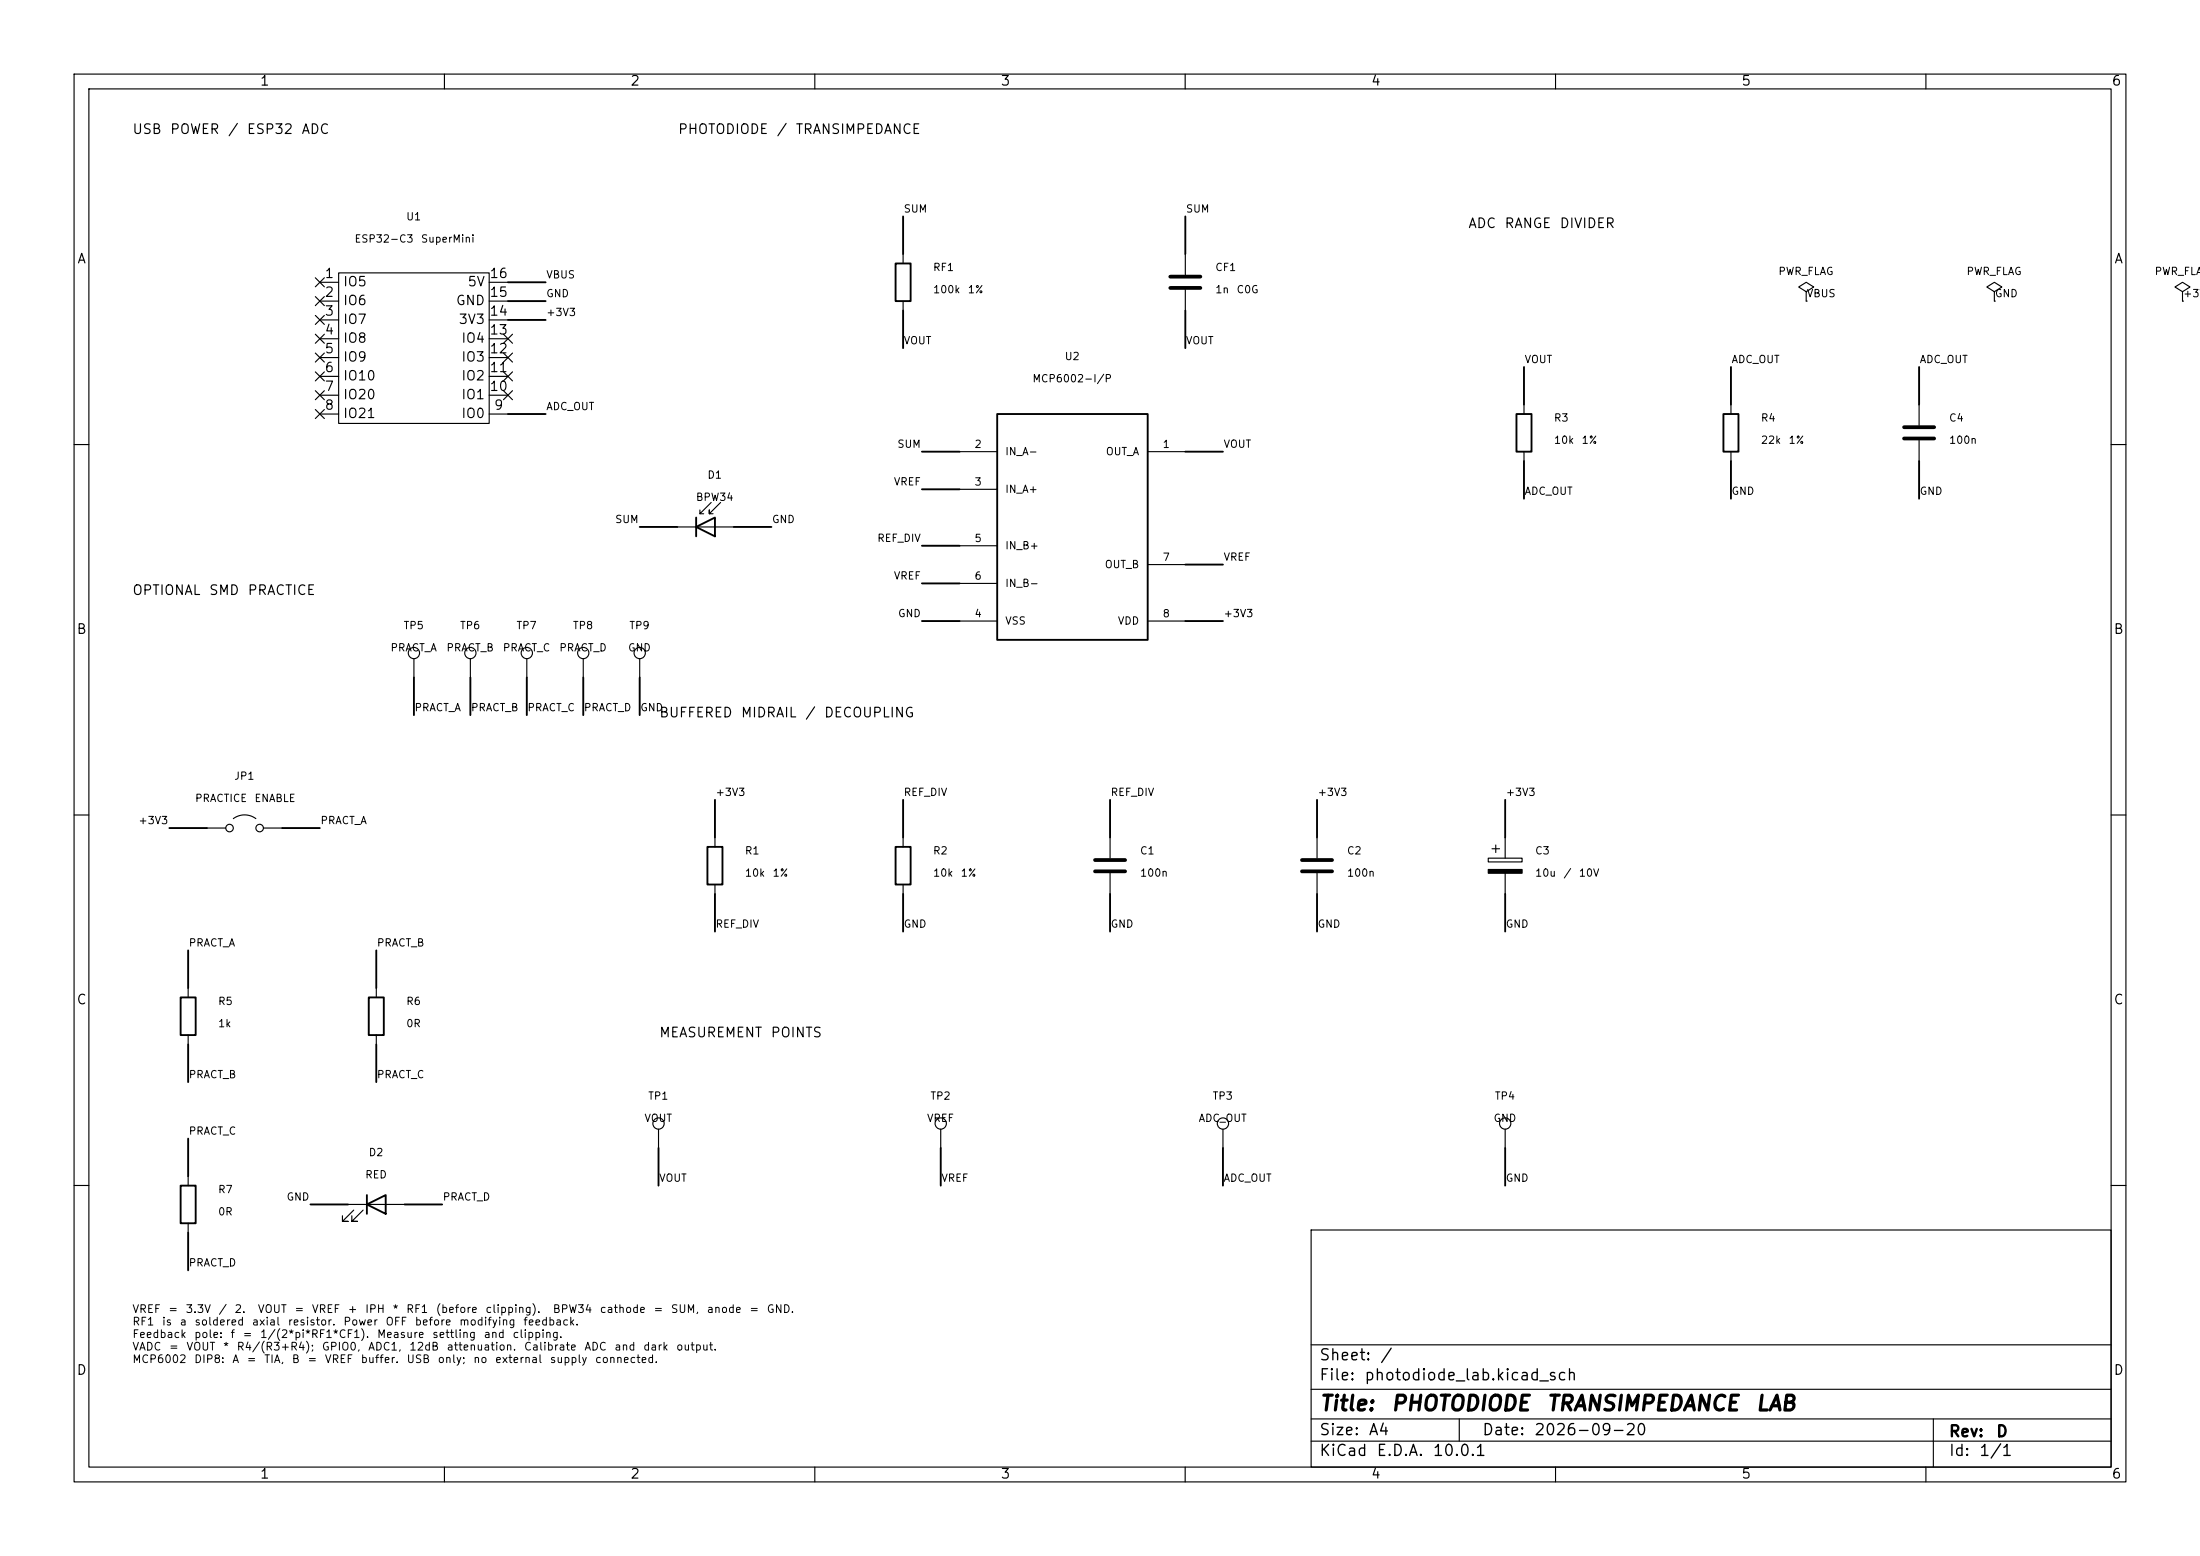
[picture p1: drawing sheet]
(kicad_sch (version 20250114) (generator "eeschema") (paper "A4")
(title_block (title "PHOTODIODE TRANSIMPEDANCE LAB") (rev "D") (date "2026-09-20"))
(lib_symbols (symbol "ESP32C3_SuperMini:ESP32-C3-SuperMini" (exclude_from_sim no) (in_bom yes) (on_board yes) (property "Reference" "U" (at -9.652 12.446 0) (effects (font (size 1.27 1.27)))) (property "Value" "" (at -10.16 10.16 0) (effects (font (size 1.27 1.27)))) (property "Footprint" "Shared:ESP32-C3-SuperMini" (at 0 -13.716 0) (effects (font (size 1.27 1.27)) (hide yes))) (property "Datasheet" "https://dl.artronshop.co.th/ESP32-C3%20SuperMini%20datasheet.pdf" (at -0.254 -16.256 0) (effects (font (size 1.27 1.27)) (hide yes))) (property "Description" "" (at -10.16 10.16 0) (effects (font (size 1.27 1.27)) (hide yes))) (symbol "ESP32-C3-SuperMini_1_1" (rectangle (start -10.16 11.43) (end 10.16 -8.89) (stroke (width 0) (type default)) (fill (type background))) (pin bidirectional line (at -12.7 10.16 0) (length 2.54) (name "IO5" (effects (font (size 1.27 1.27)))) (number "1" (effects (font (size 1.27 1.27))))) (pin bidirectional line (at -12.7 7.62 0) (length 2.54) (name "IO6" (effects (font (size 1.27 1.27)))) (number "2" (effects (font (size 1.27 1.27)))) (alternate "SDA" bidirectional line)) (pin bidirectional line (at -12.7 5.08 0) (length 2.54) (name "IO7" (effects (font (size 1.27 1.27)))) (number "3" (effects (font (size 1.27 1.27)))) (alternate "SCL" bidirectional line)) (pin bidirectional line (at -12.7 2.54 0) (length 2.54) (name "IO8" (effects (font (size 1.27 1.27)))) (number "4" (effects (font (size 1.27 1.27))))) (pin bidirectional line (at -12.7 0 0) (length 2.54) (name "IO9" (effects (font (size 1.27 1.27)))) (number "5" (effects (font (size 1.27 1.27))))) (pin bidirectional line (at -12.7 -2.54 0) (length 2.54) (name "IO10" (effects (font (size 1.27 1.27)))) (number "6" (effects (font (size 1.27 1.27))))) (pin bidirectional line (at -12.7 -5.08 0) (length 2.54) (name "IO20" (effects (font (size 1.27 1.27)))) (number "7" (effects (font (size 1.27 1.27)))) (alternate "RX" bidirectional line)) (pin bidirectional line (at -12.7 -7.62 0) (length 2.54) (name "IO21" (effects (font (size 1.27 1.27)))) (number "8" (effects (font (size 1.27 1.27)))) (alternate "TX" bidirectional line)) (pin power_in line (at 12.7 10.16 180) (length 2.54) (name "5V" (effects (font (size 1.27 1.27)))) (number "16" (effects (font (size 1.27 1.27))))) (pin power_in line (at 12.7 7.62 180) (length 2.54) (name "GND" (effects (font (size 1.27 1.27)))) (number "15" (effects (font (size 1.27 1.27))))) (pin passive line (at 12.7 5.08 180) (length 2.54) (name "3V3" (effects (font (size 1.27 1.27)))) (number "14" (effects (font (size 1.27 1.27))))) (pin bidirectional line (at 12.7 2.54 180) (length 2.54) (name "IO4" (effects (font (size 1.27 1.27)))) (number "13" (effects (font (size 1.27 1.27))))) (pin bidirectional line (at 12.7 0 180) (length 2.54) (name "IO3" (effects (font (size 1.27 1.27)))) (number "12" (effects (font (size 1.27 1.27))))) (pin bidirectional line (at 12.7 -2.54 180) (length 2.54) (name "IO2" (effects (font (size 1.27 1.27)))) (number "11" (effects (font (size 1.27 1.27))))) (pin bidirectional line (at 12.7 -5.08 180) (length 2.54) (name "IO1" (effects (font (size 1.27 1.27)))) (number "10" (effects (font (size 1.27 1.27))))) (pin bidirectional line (at 12.7 -7.62 180) (length 2.54) (name "IO0" (effects (font (size 1.27 1.27)))) (number "9" (effects (font (size 1.27 1.27)))))) (embedded_fonts no)) (symbol "Lab:MCP6002" (pin_names (offset 1)) (in_bom yes) (on_board yes) (property "Reference" "U" (at 0 0 0) (effects (font (size 1 1)))) (property "Value" "MCP6002" (at 0 0 0) (effects (font (size 1 1)))) (symbol "MCP6002_0_1" (rectangle (start -10.16 15.24) (end 10.16 -15.24) (stroke (width .254) (type default)) (fill (type background)))) (symbol "MCP6002_1_1" (pin output line (at 15.24 10.16 180) (length 5.08) (name "OUT A" (effects (font (size 1 1)))) (number "1" (effects (font (size 1 1))))) (pin input line (at -15.24 10.16 0) (length 5.08) (name "IN A-" (effects (font (size 1 1)))) (number "2" (effects (font (size 1 1))))) (pin input line (at -15.24 5.08 0) (length 5.08) (name "IN A+" (effects (font (size 1 1)))) (number "3" (effects (font (size 1 1))))) (pin power_in line (at -15.24 -12.7 0) (length 5.08) (name "VSS" (effects (font (size 1 1)))) (number "4" (effects (font (size 1 1))))) (pin input line (at -15.24 -2.54 0) (length 5.08) (name "IN B+" (effects (font (size 1 1)))) (number "5" (effects (font (size 1 1))))) (pin input line (at -15.24 -7.62 0) (length 5.08) (name "IN B-" (effects (font (size 1 1)))) (number "6" (effects (font (size 1 1))))) (pin output line (at 15.24 -5.08 180) (length 5.08) (name "OUT B" (effects (font (size 1 1)))) (number "7" (effects (font (size 1 1))))) (pin power_in line (at 15.24 -12.7 180) (length 5.08) (name "VDD" (effects (font (size 1 1)))) (number "8" (effects (font (size 1 1))))))) (symbol "Device:D_Photo" (pin_numbers (hide yes)) (pin_names (hide yes)) (exclude_from_sim no) (in_bom yes) (on_board yes) (in_pos_files yes) (duplicate_pin_numbers_are_jumpers no) (property "Reference" "D" (at 0.508 1.778 0) (show_name no) (do_not_autoplace no) (effects (font (size 1.27 1.27)) (justify left))) (property "Value" "D_Photo" (at -1.016 -2.794 0) (show_name no) (do_not_autoplace no) (effects (font (size 1.27 1.27)))) (property "Footprint" "" (at -1.27 0 0) (show_name no) (do_not_autoplace no) (hide yes) (effects (font (size 1.27 1.27)))) (property "Datasheet" "" (at -1.27 0 0) (show_name no) (do_not_autoplace no) (hide yes) (effects (font (size 1.27 1.27)))) (property "Description" "Photodiode" (at 0 0 0) (show_name no) (do_not_autoplace no) (hide yes) (effects (font (size 1.27 1.27)))) (property "ki_keywords" "photodiode diode opto" (at 0 0 0) (show_name no) (do_not_autoplace no) (hide yes) (effects (font (size 1.27 1.27)))) (symbol "D_Photo_0_1" (polyline (pts (xy -2.54 1.27) (xy -2.54 -1.27)) (stroke (width 0.254) (type default)) (fill (type none))) (polyline (pts (xy -2.032 1.778) (xy -1.524 1.778)) (stroke (width 0) (type default)) (fill (type none))) (polyline (pts (xy -0.508 3.302) (xy -2.032 1.778) (xy -2.032 2.286)) (stroke (width 0) (type default)) (fill (type none))) (polyline (pts (xy 0 0) (xy -2.54 0)) (stroke (width 0) (type default)) (fill (type none))) (polyline (pts (xy 0 -1.27) (xy 0 1.27) (xy -2.54 0) (xy 0 -1.27)) (stroke (width 0.254) (type default)) (fill (type none))) (polyline (pts (xy 0.762 3.302) (xy -0.762 1.778) (xy -0.762 2.286) (xy -0.762 1.778) (xy -0.254 1.778)) (stroke (width 0) (type default)) (fill (type none)))) (symbol "D_Photo_1_1" (pin passive line (at -5.08 0 0) (length 2.54) (name "K" (effects (font (size 1.27 1.27)))) (number "1" (effects (font (size 1.27 1.27))))) (pin passive line (at 2.54 0 180) (length 2.54) (name "A" (effects (font (size 1.27 1.27)))) (number "2" (effects (font (size 1.27 1.27)))))) (embedded_fonts no)) (symbol "Device:R" (pin_numbers (hide yes)) (pin_names (offset 0)) (exclude_from_sim no) (in_bom yes) (on_board yes) (in_pos_files yes) (duplicate_pin_numbers_are_jumpers no) (property "Reference" "R" (at 2.032 0 90) (show_name no) (do_not_autoplace no) (effects (font (size 1.27 1.27)))) (property "Value" "R" (at 0 0 90) (show_name no) (do_not_autoplace no) (effects (font (size 1.27 1.27)))) (property "Footprint" "" (at -1.778 0 90) (show_name no) (do_not_autoplace no) (hide yes) (effects (font (size 1.27 1.27)))) (property "Datasheet" "" (at 0 0 0) (show_name no) (do_not_autoplace no) (hide yes) (effects (font (size 1.27 1.27)))) (property "Description" "Resistor" (at 0 0 0) (show_name no) (do_not_autoplace no) (hide yes) (effects (font (size 1.27 1.27)))) (property "ki_keywords" "R res resistor" (at 0 0 0) (show_name no) (do_not_autoplace no) (hide yes) (effects (font (size 1.27 1.27)))) (property "ki_fp_filters" "R_*" (at 0 0 0) (show_name no) (do_not_autoplace no) (hide yes) (effects (font (size 1.27 1.27)))) (symbol "R_0_1" (rectangle (start -1.016 -2.54) (end 1.016 2.54) (stroke (width 0.254) (type default)) (fill (type none)))) (symbol "R_1_1" (pin passive line (at 0 3.81 270) (length 1.27) (name "" (effects (font (size 1.27 1.27)))) (number "1" (effects (font (size 1.27 1.27))))) (pin passive line (at 0 -3.81 90) (length 1.27) (name "" (effects (font (size 1.27 1.27)))) (number "2" (effects (font (size 1.27 1.27)))))) (embedded_fonts no)) (symbol "Device:C" (pin_numbers (hide yes)) (pin_names (offset 0.254)) (exclude_from_sim no) (in_bom yes) (on_board yes) (in_pos_files yes) (duplicate_pin_numbers_are_jumpers no) (property "Reference" "C" (at 0.635 2.54 0) (show_name no) (do_not_autoplace no) (effects (font (size 1.27 1.27)) (justify left))) (property "Value" "C" (at 0.635 -2.54 0) (show_name no) (do_not_autoplace no) (effects (font (size 1.27 1.27)) (justify left))) (property "Footprint" "" (at 0.9652 -3.81 0) (show_name no) (do_not_autoplace no) (hide yes) (effects (font (size 1.27 1.27)))) (property "Datasheet" "" (at 0 0 0) (show_name no) (do_not_autoplace no) (hide yes) (effects (font (size 1.27 1.27)))) (property "Description" "Unpolarized capacitor" (at 0 0 0) (show_name no) (do_not_autoplace no) (hide yes) (effects (font (size 1.27 1.27)))) (property "ki_keywords" "cap capacitor" (at 0 0 0) (show_name no) (do_not_autoplace no) (hide yes) (effects (font (size 1.27 1.27)))) (property "ki_fp_filters" "C_*" (at 0 0 0) (show_name no) (do_not_autoplace no) (hide yes) (effects (font (size 1.27 1.27)))) (symbol "C_0_1" (polyline (pts (xy -2.032 0.762) (xy 2.032 0.762)) (stroke (width 0.508) (type default)) (fill (type none))) (polyline (pts (xy -2.032 -0.762) (xy 2.032 -0.762)) (stroke (width 0.508) (type default)) (fill (type none)))) (symbol "C_1_1" (pin passive line (at 0 3.81 270) (length 2.794) (name "" (effects (font (size 1.27 1.27)))) (number "1" (effects (font (size 1.27 1.27))))) (pin passive line (at 0 -3.81 90) (length 2.794) (name "" (effects (font (size 1.27 1.27)))) (number "2" (effects (font (size 1.27 1.27)))))) (embedded_fonts no)) (symbol "Device:C_Polarized" (pin_numbers (hide yes)) (pin_names (offset 0.254)) (exclude_from_sim no) (in_bom yes) (on_board yes) (in_pos_files yes) (duplicate_pin_numbers_are_jumpers no) (property "Reference" "C" (at 0.635 2.54 0) (show_name no) (do_not_autoplace no) (effects (font (size 1.27 1.27)) (justify left))) (property "Value" "C_Polarized" (at 0.635 -2.54 0) (show_name no) (do_not_autoplace no) (effects (font (size 1.27 1.27)) (justify left))) (property "Footprint" "" (at 0.9652 -3.81 0) (show_name no) (do_not_autoplace no) (hide yes) (effects (font (size 1.27 1.27)))) (property "Datasheet" "" (at 0 0 0) (show_name no) (do_not_autoplace no) (hide yes) (effects (font (size 1.27 1.27)))) (property "Description" "Polarized capacitor" (at 0 0 0) (show_name no) (do_not_autoplace no) (hide yes) (effects (font (size 1.27 1.27)))) (property "ki_keywords" "cap capacitor" (at 0 0 0) (show_name no) (do_not_autoplace no) (hide yes) (effects (font (size 1.27 1.27)))) (property "ki_fp_filters" "CP_*" (at 0 0 0) (show_name no) (do_not_autoplace no) (hide yes) (effects (font (size 1.27 1.27)))) (symbol "C_Polarized_0_1" (rectangle (start -2.286 0.508) (end 2.286 1.016) (stroke (width 0) (type default)) (fill (type none))) (polyline (pts (xy -1.778 2.286) (xy -0.762 2.286)) (stroke (width 0) (type default)) (fill (type none))) (polyline (pts (xy -1.27 2.794) (xy -1.27 1.778)) (stroke (width 0) (type default)) (fill (type none))) (rectangle (start 2.286 -0.508) (end -2.286 -1.016) (stroke (width 0) (type default)) (fill (type outline)))) (symbol "C_Polarized_1_1" (pin passive line (at 0 3.81 270) (length 2.794) (name "" (effects (font (size 1.27 1.27)))) (number "1" (effects (font (size 1.27 1.27))))) (pin passive line (at 0 -3.81 90) (length 2.794) (name "" (effects (font (size 1.27 1.27)))) (number "2" (effects (font (size 1.27 1.27)))))) (embedded_fonts no)) (symbol "Connector:TestPoint" (pin_numbers (hide yes)) (pin_names (offset 0.762) (hide yes)) (exclude_from_sim no) (in_bom yes) (on_board yes) (in_pos_files yes) (duplicate_pin_numbers_are_jumpers no) (property "Reference" "TP" (at 0 6.858 0) (show_name no) (do_not_autoplace no) (effects (font (size 1.27 1.27)))) (property "Value" "TestPoint" (at 0 5.08 0) (show_name no) (do_not_autoplace no) (effects (font (size 1.27 1.27)))) (property "Footprint" "" (at 5.08 0 0) (show_name no) (do_not_autoplace no) (hide yes) (effects (font (size 1.27 1.27)))) (property "Datasheet" "" (at 5.08 0 0) (show_name no) (do_not_autoplace no) (hide yes) (effects (font (size 1.27 1.27)))) (property "Description" "test point" (at 0 0 0) (show_name no) (do_not_autoplace no) (hide yes) (effects (font (size 1.27 1.27)))) (property "ki_keywords" "test point tp" (at 0 0 0) (show_name no) (do_not_autoplace no) (hide yes) (effects (font (size 1.27 1.27)))) (property "ki_fp_filters" "Pin* Test*" (at 0 0 0) (show_name no) (do_not_autoplace no) (hide yes) (effects (font (size 1.27 1.27)))) (symbol "TestPoint_0_1" (circle (center 0 3.302) (radius 0.762) (stroke (width 0) (type default)) (fill (type none)))) (symbol "TestPoint_1_1" (pin passive line (at 0 0 90) (length 2.54) (name "1" (effects (font (size 1.27 1.27)))) (number "1" (effects (font (size 1.27 1.27)))))) (embedded_fonts no)) (symbol "Jumper:Jumper_2_Open" (pin_numbers (hide yes)) (pin_names (offset 0) (hide yes)) (exclude_from_sim no) (in_bom yes) (on_board yes) (in_pos_files yes) (duplicate_pin_numbers_are_jumpers no) (property "Reference" "JP" (at 0 2.794 0) (show_name no) (do_not_autoplace no) (effects (font (size 1.27 1.27)))) (property "Value" "Jumper_2_Open" (at 0 -2.286 0) (show_name no) (do_not_autoplace no) (effects (font (size 1.27 1.27)))) (property "Footprint" "" (at 0 0 0) (show_name no) (do_not_autoplace no) (hide yes) (effects (font (size 1.27 1.27)))) (property "Datasheet" "" (at 0 0 0) (show_name no) (do_not_autoplace no) (hide yes) (effects (font (size 1.27 1.27)))) (property "Description" "Jumper, 2-pole, open" (at 0 0 0) (show_name no) (do_not_autoplace no) (hide yes) (effects (font (size 1.27 1.27)))) (property "ki_keywords" "Jumper SPST" (at 0 0 0) (show_name no) (do_not_autoplace no) (hide yes) (effects (font (size 1.27 1.27)))) (property "ki_fp_filters" "Jumper* TestPoint*2Pads* TestPoint*Bridge*" (at 0 0 0) (show_name no) (do_not_autoplace no) (hide yes) (effects (font (size 1.27 1.27)))) (symbol "Jumper_2_Open_0_0" (circle (center -2.032 0) (radius 0.508) (stroke (width 0) (type default)) (fill (type none))) (circle (center 2.032 0) (radius 0.508) (stroke (width 0) (type default)) (fill (type none)))) (symbol "Jumper_2_Open_0_1" (arc (start -1.524 1.27) (mid 0 1.778) (end 1.524 1.27) (stroke (width 0) (type default)) (fill (type none)))) (symbol "Jumper_2_Open_1_1" (pin passive line (at -5.08 0 0) (length 2.54) (name "A" (effects (font (size 1.27 1.27)))) (number "1" (effects (font (size 1.27 1.27))))) (pin passive line (at 5.08 0 180) (length 2.54) (name "B" (effects (font (size 1.27 1.27)))) (number "2" (effects (font (size 1.27 1.27)))))) (embedded_fonts no)) (symbol "Device:LED" (pin_numbers (hide yes)) (pin_names (offset 1.016) (hide yes)) (exclude_from_sim no) (in_bom yes) (on_board yes) (in_pos_files yes) (duplicate_pin_numbers_are_jumpers no) (property "Reference" "D" (at 0 2.54 0) (show_name no) (do_not_autoplace no) (effects (font (size 1.27 1.27)))) (property "Value" "LED" (at 0 -2.54 0) (show_name no) (do_not_autoplace no) (effects (font (size 1.27 1.27)))) (property "Footprint" "" (at 0 0 0) (show_name no) (do_not_autoplace no) (hide yes) (effects (font (size 1.27 1.27)))) (property "Datasheet" "" (at 0 0 0) (show_name no) (do_not_autoplace no) (hide yes) (effects (font (size 1.27 1.27)))) (property "Description" "Light emitting diode" (at 0 0 0) (show_name no) (do_not_autoplace no) (hide yes) (effects (font (size 1.27 1.27)))) (property "Sim.Pins" "1=K 2=A" (at 0 0 0) (show_name no) (do_not_autoplace no) (hide yes) (effects (font (size 1.27 1.27)))) (property "ki_keywords" "LED diode" (at 0 0 0) (show_name no) (do_not_autoplace no) (hide yes) (effects (font (size 1.27 1.27)))) (property "ki_fp_filters" "LED* LED_SMD:* LED_THT:*" (at 0 0 0) (show_name no) (do_not_autoplace no) (hide yes) (effects (font (size 1.27 1.27)))) (symbol "LED_0_1" (polyline (pts (xy -3.048 -0.762) (xy -4.572 -2.286) (xy -3.81 -2.286) (xy -4.572 -2.286) (xy -4.572 -1.524)) (stroke (width 0) (type default)) (fill (type none))) (polyline (pts (xy -1.778 -0.762) (xy -3.302 -2.286) (xy -2.54 -2.286) (xy -3.302 -2.286) (xy -3.302 -1.524)) (stroke (width 0) (type default)) (fill (type none))) (polyline (pts (xy -1.27 0) (xy 1.27 0)) (stroke (width 0) (type default)) (fill (type none))) (polyline (pts (xy -1.27 -1.27) (xy -1.27 1.27)) (stroke (width 0.254) (type default)) (fill (type none))) (polyline (pts (xy 1.27 -1.27) (xy 1.27 1.27) (xy -1.27 0) (xy 1.27 -1.27)) (stroke (width 0.254) (type default)) (fill (type none)))) (symbol "LED_1_1" (pin passive line (at -3.81 0 0) (length 2.54) (name "K" (effects (font (size 1.27 1.27)))) (number "1" (effects (font (size 1.27 1.27))))) (pin passive line (at 3.81 0 180) (length 2.54) (name "A" (effects (font (size 1.27 1.27)))) (number "2" (effects (font (size 1.27 1.27)))))) (embedded_fonts no)) (symbol "power:PWR_FLAG" (power global) (pin_numbers (hide yes)) (pin_names (offset 0) (hide yes)) (exclude_from_sim no) (in_bom yes) (on_board yes) (in_pos_files yes) (duplicate_pin_numbers_are_jumpers no) (property "Reference" "#FLG" (at 0 1.905 0) (show_name no) (do_not_autoplace no) (hide yes) (effects (font (size 1.27 1.27)))) (property "Value" "PWR_FLAG" (at 0 3.81 0) (show_name no) (do_not_autoplace no) (effects (font (size 1.27 1.27)))) (property "Footprint" "" (at 0 0 0) (show_name no) (do_not_autoplace no) (hide yes) (effects (font (size 1.27 1.27)))) (property "Datasheet" "" (at 0 0 0) (show_name no) (do_not_autoplace no) (hide yes) (effects (font (size 1.27 1.27)))) (property "Description" "Special symbol for telling ERC where power comes from" (at 0 0 0) (show_name no) (do_not_autoplace no) (hide yes) (effects (font (size 1.27 1.27)))) (property "ki_keywords" "flag power" (at 0 0 0) (show_name no) (do_not_autoplace no) (hide yes) (effects (font (size 1.27 1.27)))) (symbol "PWR_FLAG_0_0" (pin power_out line (at 0 0 90) (length 0) (name "" (effects (font (size 1.27 1.27)))) (number "1" (effects (font (size 1.27 1.27)))))) (symbol "PWR_FLAG_0_1" (polyline (pts (xy 0 0) (xy 0 1.27) (xy -1.016 1.905) (xy 0 2.54) (xy 1.016 1.905) (xy 0 1.27)) (stroke (width 0) (type default)) (fill (type none)))) (embedded_fonts no)))
(symbol (lib_id "ESP32C3_SuperMini:ESP32-C3-SuperMini") (at 55.88 48.26 0) (unit 1) (in_bom yes) (on_board yes) (dnp no)
(property "Reference" "U1" (at 55.88 29.259999999999998 0) (effects (font (size 1 1))  ))
(property "Value" "ESP32-C3 SuperMini" (at 55.88 32.26 0) (effects (font (size 1 1))  ))
(property "Footprint" "Shared:ESP32-C3-SuperMini" (at 55.88 48.26 0) (effects (font (size 1 1))  (hide yes)))
(pin "1")
(pin "2")
(pin "3")
(pin "4")
(pin "5")
(pin "6")
(pin "7")
(pin "8")
(pin "16")
(pin "15")
(pin "14")
(pin "13")
(pin "12")
(pin "11")
(pin "10")
(pin "9"))
(no_connect (at 43.18 38.1))
(no_connect (at 43.18 40.64))
(no_connect (at 43.18 43.18))
(no_connect (at 43.18 45.72))
(no_connect (at 43.18 48.26))
(no_connect (at 43.18 50.8))
(no_connect (at 43.18 53.34))
(no_connect (at 43.18 55.88))
(wire (pts (xy 68.58 38.1) (xy 73.66 38.1)) (stroke (width .254) (type default)))
(label "VBUS" (at 73.66 38.1 0) (effects (font (size 1 1)) (justify left bottom)))
(wire (pts (xy 68.58 40.64) (xy 73.66 40.64)) (stroke (width .254) (type default)))
(label "GND" (at 73.66 40.64 0) (effects (font (size 1 1)) (justify left bottom)))
(wire (pts (xy 68.58 43.18) (xy 73.66 43.18)) (stroke (width .254) (type default)))
(label "+3V3" (at 73.66 43.18 0) (effects (font (size 1 1)) (justify left bottom)))
(no_connect (at 68.58 45.72))
(no_connect (at 68.58 48.26))
(no_connect (at 68.58 50.8))
(no_connect (at 68.58 53.34))
(wire (pts (xy 68.58 55.88) (xy 73.66 55.88)) (stroke (width .254) (type default)))
(label "ADC_OUT" (at 73.66 55.88 0) (effects (font (size 1 1)) (justify left bottom)))
(symbol (lib_id "Lab:MCP6002") (at 144.78 71.12 0) (unit 1) (in_bom yes) (on_board yes) (dnp no)
(property "Reference" "U2" (at 144.78 48.120000000000005 0) (effects (font (size 1 1))  ))
(property "Value" "MCP6002-I/P" (at 144.78 51.120000000000005 0) (effects (font (size 1 1))  ))
(property "Footprint" "Lab:U2" (at 144.78 71.12 0) (effects (font (size 1 1))  (hide yes)))
(pin "1")
(pin "2")
(pin "3")
(pin "4")
(pin "5")
(pin "6")
(pin "7")
(pin "8"))
(wire (pts (xy 160.02 60.96) (xy 165.1 60.96)) (stroke (width .254) (type default)))
(label "VOUT" (at 165.1 60.96 0) (effects (font (size 1 1)) (justify left bottom)))
(wire (pts (xy 129.54 60.96) (xy 124.46 60.96)) (stroke (width .254) (type default)))
(label "SUM" (at 124.46 60.96 0) (effects (font (size 1 1)) (justify right bottom)))
(wire (pts (xy 129.54 66.04) (xy 124.46 66.04)) (stroke (width .254) (type default)))
(label "VREF" (at 124.46 66.04 0) (effects (font (size 1 1)) (justify right bottom)))
(wire (pts (xy 129.54 83.82) (xy 124.46 83.82)) (stroke (width .254) (type default)))
(label "GND" (at 124.46 83.82 0) (effects (font (size 1 1)) (justify right bottom)))
(wire (pts (xy 129.54 73.66) (xy 124.46 73.66)) (stroke (width .254) (type default)))
(label "REF_DIV" (at 124.46 73.66 0) (effects (font (size 1 1)) (justify right bottom)))
(wire (pts (xy 129.54 78.74) (xy 124.46 78.74)) (stroke (width .254) (type default)))
(label "VREF" (at 124.46 78.74 0) (effects (font (size 1 1)) (justify right bottom)))
(wire (pts (xy 160.02 76.2) (xy 165.1 76.2)) (stroke (width .254) (type default)))
(label "VREF" (at 165.1 76.2 0) (effects (font (size 1 1)) (justify left bottom)))
(wire (pts (xy 160.02 83.82) (xy 165.1 83.82)) (stroke (width .254) (type default)))
(label "+3V3" (at 165.1 83.82 0) (effects (font (size 1 1)) (justify left bottom)))
(symbol (lib_id "Device:D_Photo") (at 96.52 71.12 0) (unit 1) (in_bom yes) (on_board yes) (dnp no)
(property "Reference" "D1" (at 96.52 64.12 0) (effects (font (size 1 1))  ))
(property "Value" "BPW34" (at 96.52 67.12 0) (effects (font (size 1 1))  ))
(property "Footprint" "Lab:D1" (at 96.52 71.12 0) (effects (font (size 1 1))  (hide yes)))
(pin "1")
(pin "2"))
(wire (pts (xy 91.44 71.12) (xy 86.36 71.12)) (stroke (width .254) (type default)))
(label "SUM" (at 86.36 71.12 0) (effects (font (size 1 1)) (justify right bottom)))
(wire (pts (xy 99.06 71.12) (xy 104.14 71.12)) (stroke (width .254) (type default)))
(label "GND" (at 104.14 71.12 0) (effects (font (size 1 1)) (justify left bottom)))
(symbol (lib_id "Device:R") (at 121.92 38.1 0) (unit 1) (in_bom yes) (on_board yes) (dnp no)
(property "Reference" "RF1" (at 125.92 36.1 0) (effects (font (size 1 1)) (justify left) ))
(property "Value" "100k 1%" (at 125.92 39.1 0) (effects (font (size 1 1)) (justify left) ))
(property "Footprint" "Lab:RF1" (at 125.92 39.1 0) (effects (font (size 1 1)) (justify left) (hide yes)))
(pin "1")
(pin "2"))
(wire (pts (xy 121.92 34.29) (xy 121.92 29.21)) (stroke (width .254) (type default)))
(label "SUM" (at 121.92 29.21 0) (effects (font (size 1 1)) (justify left bottom)))
(wire (pts (xy 121.92 41.91) (xy 121.92 46.99)) (stroke (width .254) (type default)))
(label "VOUT" (at 121.92 46.99 0) (effects (font (size 1 1)) (justify left bottom)))
(symbol (lib_id "Device:C") (at 160.02 38.1 0) (unit 1) (in_bom yes) (on_board yes) (dnp no)
(property "Reference" "CF1" (at 164.02 36.1 0) (effects (font (size 1 1)) (justify left) ))
(property "Value" "1n C0G" (at 164.02 39.1 0) (effects (font (size 1 1)) (justify left) ))
(property "Footprint" "Lab:CF1" (at 164.02 39.1 0) (effects (font (size 1 1)) (justify left) (hide yes)))
(pin "1")
(pin "2"))
(wire (pts (xy 160.02 34.29) (xy 160.02 29.21)) (stroke (width .254) (type default)))
(label "SUM" (at 160.02 29.21 0) (effects (font (size 1 1)) (justify left bottom)))
(wire (pts (xy 160.02 41.91) (xy 160.02 46.99)) (stroke (width .254) (type default)))
(label "VOUT" (at 160.02 46.99 0) (effects (font (size 1 1)) (justify left bottom)))
(symbol (lib_id "Device:R") (at 96.52 116.84 0) (unit 1) (in_bom yes) (on_board yes) (dnp no)
(property "Reference" "R1" (at 100.52 114.84 0) (effects (font (size 1 1)) (justify left) ))
(property "Value" "10k 1%" (at 100.52 117.84 0) (effects (font (size 1 1)) (justify left) ))
(property "Footprint" "Lab:R1" (at 100.52 117.84 0) (effects (font (size 1 1)) (justify left) (hide yes)))
(pin "1")
(pin "2"))
(wire (pts (xy 96.52 113.03) (xy 96.52 107.95)) (stroke (width .254) (type default)))
(label "+3V3" (at 96.52 107.95 0) (effects (font (size 1 1)) (justify left bottom)))
(wire (pts (xy 96.52 120.65) (xy 96.52 125.73)) (stroke (width .254) (type default)))
(label "REF_DIV" (at 96.52 125.73 0) (effects (font (size 1 1)) (justify left bottom)))
(symbol (lib_id "Device:R") (at 121.92 116.84 0) (unit 1) (in_bom yes) (on_board yes) (dnp no)
(property "Reference" "R2" (at 125.92 114.84 0) (effects (font (size 1 1)) (justify left) ))
(property "Value" "10k 1%" (at 125.92 117.84 0) (effects (font (size 1 1)) (justify left) ))
(property "Footprint" "Lab:R2" (at 125.92 117.84 0) (effects (font (size 1 1)) (justify left) (hide yes)))
(pin "1")
(pin "2"))
(wire (pts (xy 121.92 113.03) (xy 121.92 107.95)) (stroke (width .254) (type default)))
(label "REF_DIV" (at 121.92 107.95 0) (effects (font (size 1 1)) (justify left bottom)))
(wire (pts (xy 121.92 120.65) (xy 121.92 125.73)) (stroke (width .254) (type default)))
(label "GND" (at 121.92 125.73 0) (effects (font (size 1 1)) (justify left bottom)))
(symbol (lib_id "Device:C") (at 149.86 116.84 0) (unit 1) (in_bom yes) (on_board yes) (dnp no)
(property "Reference" "C1" (at 153.86 114.84 0) (effects (font (size 1 1)) (justify left) ))
(property "Value" "100n" (at 153.86 117.84 0) (effects (font (size 1 1)) (justify left) ))
(property "Footprint" "Lab:C1" (at 153.86 117.84 0) (effects (font (size 1 1)) (justify left) (hide yes)))
(pin "1")
(pin "2"))
(wire (pts (xy 149.86 113.03) (xy 149.86 107.95)) (stroke (width .254) (type default)))
(label "REF_DIV" (at 149.86 107.95 0) (effects (font (size 1 1)) (justify left bottom)))
(wire (pts (xy 149.86 120.65) (xy 149.86 125.73)) (stroke (width .254) (type default)))
(label "GND" (at 149.86 125.73 0) (effects (font (size 1 1)) (justify left bottom)))
(symbol (lib_id "Device:C") (at 177.8 116.84 0) (unit 1) (in_bom yes) (on_board yes) (dnp no)
(property "Reference" "C2" (at 181.8 114.84 0) (effects (font (size 1 1)) (justify left) ))
(property "Value" "100n" (at 181.8 117.84 0) (effects (font (size 1 1)) (justify left) ))
(property "Footprint" "Lab:C2" (at 181.8 117.84 0) (effects (font (size 1 1)) (justify left) (hide yes)))
(pin "1")
(pin "2"))
(wire (pts (xy 177.8 113.03) (xy 177.8 107.95)) (stroke (width .254) (type default)))
(label "+3V3" (at 177.8 107.95 0) (effects (font (size 1 1)) (justify left bottom)))
(wire (pts (xy 177.8 120.65) (xy 177.8 125.73)) (stroke (width .254) (type default)))
(label "GND" (at 177.8 125.73 0) (effects (font (size 1 1)) (justify left bottom)))
(symbol (lib_id "Device:C_Polarized") (at 203.2 116.84 0) (unit 1) (in_bom yes) (on_board yes) (dnp no)
(property "Reference" "C3" (at 207.2 114.84 0) (effects (font (size 1 1)) (justify left) ))
(property "Value" "10u / 10V" (at 207.2 117.84 0) (effects (font (size 1 1)) (justify left) ))
(property "Footprint" "Lab:C3" (at 207.2 117.84 0) (effects (font (size 1 1)) (justify left) (hide yes)))
(pin "1")
(pin "2"))
(wire (pts (xy 203.2 113.03) (xy 203.2 107.95)) (stroke (width .254) (type default)))
(label "+3V3" (at 203.2 107.95 0) (effects (font (size 1 1)) (justify left bottom)))
(wire (pts (xy 203.2 120.65) (xy 203.2 125.73)) (stroke (width .254) (type default)))
(label "GND" (at 203.2 125.73 0) (effects (font (size 1 1)) (justify left bottom)))
(symbol (lib_id "Device:R") (at 205.74 58.42 0) (unit 1) (in_bom yes) (on_board yes) (dnp no)
(property "Reference" "R3" (at 209.74 56.42 0) (effects (font (size 1 1)) (justify left) ))
(property "Value" "10k 1%" (at 209.74 59.42 0) (effects (font (size 1 1)) (justify left) ))
(property "Footprint" "Lab:R3" (at 209.74 59.42 0) (effects (font (size 1 1)) (justify left) (hide yes)))
(pin "1")
(pin "2"))
(wire (pts (xy 205.74 54.61) (xy 205.74 49.53)) (stroke (width .254) (type default)))
(label "VOUT" (at 205.74 49.53 0) (effects (font (size 1 1)) (justify left bottom)))
(wire (pts (xy 205.74 62.23) (xy 205.74 67.31)) (stroke (width .254) (type default)))
(label "ADC_OUT" (at 205.74 67.31 0) (effects (font (size 1 1)) (justify left bottom)))
(symbol (lib_id "Device:R") (at 233.68 58.42 0) (unit 1) (in_bom yes) (on_board yes) (dnp no)
(property "Reference" "R4" (at 237.68 56.42 0) (effects (font (size 1 1)) (justify left) ))
(property "Value" "22k 1%" (at 237.68 59.42 0) (effects (font (size 1 1)) (justify left) ))
(property "Footprint" "Lab:R4" (at 237.68 59.42 0) (effects (font (size 1 1)) (justify left) (hide yes)))
(pin "1")
(pin "2"))
(wire (pts (xy 233.68 54.61) (xy 233.68 49.53)) (stroke (width .254) (type default)))
(label "ADC_OUT" (at 233.68 49.53 0) (effects (font (size 1 1)) (justify left bottom)))
(wire (pts (xy 233.68 62.23) (xy 233.68 67.31)) (stroke (width .254) (type default)))
(label "GND" (at 233.68 67.31 0) (effects (font (size 1 1)) (justify left bottom)))
(symbol (lib_id "Device:C") (at 259.08 58.42 0) (unit 1) (in_bom yes) (on_board yes) (dnp no)
(property "Reference" "C4" (at 263.08 56.42 0) (effects (font (size 1 1)) (justify left) ))
(property "Value" "100n" (at 263.08 59.42 0) (effects (font (size 1 1)) (justify left) ))
(property "Footprint" "Lab:C4" (at 263.08 59.42 0) (effects (font (size 1 1)) (justify left) (hide yes)))
(pin "1")
(pin "2"))
(wire (pts (xy 259.08 54.61) (xy 259.08 49.53)) (stroke (width .254) (type default)))
(label "ADC_OUT" (at 259.08 49.53 0) (effects (font (size 1 1)) (justify left bottom)))
(wire (pts (xy 259.08 62.23) (xy 259.08 67.31)) (stroke (width .254) (type default)))
(label "GND" (at 259.08 67.31 0) (effects (font (size 1 1)) (justify left bottom)))
(symbol (lib_id "Connector:TestPoint") (at 88.9 154.94 0) (unit 1) (in_bom yes) (on_board yes) (dnp no)
(property "Reference" "TP1" (at 88.9 147.94 0) (effects (font (size 1 1))  ))
(property "Value" "VOUT" (at 88.9 150.94 0) (effects (font (size 1 1))  ))
(property "Footprint" "Lab:TP1" (at 88.9 154.94 0) (effects (font (size 1 1))  (hide yes)))
(pin "1"))
(wire (pts (xy 88.9 154.94) (xy 88.9 160.02)) (stroke (width .254) (type default)))
(label "VOUT" (at 88.9 160.02 0) (effects (font (size 1 1)) (justify left bottom)))
(symbol (lib_id "Connector:TestPoint") (at 127.0 154.94 0) (unit 1) (in_bom yes) (on_board yes) (dnp no)
(property "Reference" "TP2" (at 127.0 147.94 0) (effects (font (size 1 1))  ))
(property "Value" "VREF" (at 127.0 150.94 0) (effects (font (size 1 1))  ))
(property "Footprint" "Lab:TP2" (at 127.0 154.94 0) (effects (font (size 1 1))  (hide yes)))
(pin "1"))
(wire (pts (xy 127.0 154.94) (xy 127.0 160.02)) (stroke (width .254) (type default)))
(label "VREF" (at 127.0 160.02 0) (effects (font (size 1 1)) (justify left bottom)))
(symbol (lib_id "Connector:TestPoint") (at 165.10000000000002 154.94 0) (unit 1) (in_bom yes) (on_board yes) (dnp no)
(property "Reference" "TP3" (at 165.10000000000002 147.94 0) (effects (font (size 1 1))  ))
(property "Value" "ADC_OUT" (at 165.10000000000002 150.94 0) (effects (font (size 1 1))  ))
(property "Footprint" "Lab:TP3" (at 165.10000000000002 154.94 0) (effects (font (size 1 1))  (hide yes)))
(pin "1"))
(wire (pts (xy 165.1 154.94) (xy 165.1 160.02)) (stroke (width .254) (type default)))
(label "ADC_OUT" (at 165.1 160.02 0) (effects (font (size 1 1)) (justify left bottom)))
(symbol (lib_id "Connector:TestPoint") (at 203.2 154.94 0) (unit 1) (in_bom yes) (on_board yes) (dnp no)
(property "Reference" "TP4" (at 203.2 147.94 0) (effects (font (size 1 1))  ))
(property "Value" "GND" (at 203.2 150.94 0) (effects (font (size 1 1))  ))
(property "Footprint" "Lab:TP4" (at 203.2 154.94 0) (effects (font (size 1 1))  (hide yes)))
(pin "1"))
(wire (pts (xy 203.2 154.94) (xy 203.2 160.02)) (stroke (width .254) (type default)))
(label "GND" (at 203.2 160.02 0) (effects (font (size 1 1)) (justify left bottom)))
(symbol (lib_id "Jumper:Jumper_2_Open") (at 33.02 111.76 0) (unit 1) (in_bom yes) (on_board yes) (dnp no)
(property "Reference" "JP1" (at 33.02 104.76 0) (effects (font (size 1 1))  ))
(property "Value" "PRACTICE ENABLE" (at 33.02 107.76 0) (effects (font (size 1 1))  ))
(property "Footprint" "Lab:JP1" (at 33.02 111.76 0) (effects (font (size 1 1))  (hide yes)))
(pin "1")
(pin "2"))
(wire (pts (xy 27.94 111.76) (xy 22.86 111.76)) (stroke (width .254) (type default)))
(label "+3V3" (at 22.86 111.76 0) (effects (font (size 1 1)) (justify right bottom)))
(wire (pts (xy 38.1 111.76) (xy 43.18 111.76)) (stroke (width .254) (type default)))
(label "PRACT_A" (at 43.18 111.76 0) (effects (font (size 1 1)) (justify left bottom)))
(symbol (lib_id "Device:R") (at 25.4 137.16 0) (unit 1) (in_bom yes) (on_board yes) (dnp no)
(property "Reference" "R5" (at 29.4 135.16 0) (effects (font (size 1 1)) (justify left) ))
(property "Value" "1k" (at 29.4 138.16 0) (effects (font (size 1 1)) (justify left) ))
(property "Footprint" "Lab:R5" (at 29.4 138.16 0) (effects (font (size 1 1)) (justify left) (hide yes)))
(pin "1")
(pin "2"))
(wire (pts (xy 25.4 133.35) (xy 25.4 128.27)) (stroke (width .254) (type default)))
(label "PRACT_A" (at 25.4 128.27 0) (effects (font (size 1 1)) (justify left bottom)))
(wire (pts (xy 25.4 140.97) (xy 25.4 146.05)) (stroke (width .254) (type default)))
(label "PRACT_B" (at 25.4 146.05 0) (effects (font (size 1 1)) (justify left bottom)))
(symbol (lib_id "Device:R") (at 50.8 137.16 0) (unit 1) (in_bom yes) (on_board yes) (dnp no)
(property "Reference" "R6" (at 54.8 135.16 0) (effects (font (size 1 1)) (justify left) ))
(property "Value" "0R" (at 54.8 138.16 0) (effects (font (size 1 1)) (justify left) ))
(property "Footprint" "Lab:R6" (at 54.8 138.16 0) (effects (font (size 1 1)) (justify left) (hide yes)))
(pin "1")
(pin "2"))
(wire (pts (xy 50.8 133.35) (xy 50.8 128.27)) (stroke (width .254) (type default)))
(label "PRACT_B" (at 50.8 128.27 0) (effects (font (size 1 1)) (justify left bottom)))
(wire (pts (xy 50.8 140.97) (xy 50.8 146.05)) (stroke (width .254) (type default)))
(label "PRACT_C" (at 50.8 146.05 0) (effects (font (size 1 1)) (justify left bottom)))
(symbol (lib_id "Device:R") (at 25.4 162.56 0) (unit 1) (in_bom yes) (on_board yes) (dnp no)
(property "Reference" "R7" (at 29.4 160.56 0) (effects (font (size 1 1)) (justify left) ))
(property "Value" "0R" (at 29.4 163.56 0) (effects (font (size 1 1)) (justify left) ))
(property "Footprint" "Lab:R7" (at 29.4 163.56 0) (effects (font (size 1 1)) (justify left) (hide yes)))
(pin "1")
(pin "2"))
(wire (pts (xy 25.4 158.75) (xy 25.4 153.67)) (stroke (width .254) (type default)))
(label "PRACT_C" (at 25.4 153.67 0) (effects (font (size 1 1)) (justify left bottom)))
(wire (pts (xy 25.4 166.37) (xy 25.4 171.45)) (stroke (width .254) (type default)))
(label "PRACT_D" (at 25.4 171.45 0) (effects (font (size 1 1)) (justify left bottom)))
(symbol (lib_id "Device:LED") (at 50.8 162.56 0) (unit 1) (in_bom yes) (on_board yes) (dnp no)
(property "Reference" "D2" (at 50.8 155.56 0) (effects (font (size 1 1))  ))
(property "Value" "RED" (at 50.8 158.56 0) (effects (font (size 1 1))  ))
(property "Footprint" "Lab:D2" (at 50.8 162.56 0) (effects (font (size 1 1))  (hide yes)))
(pin "1")
(pin "2"))
(wire (pts (xy 46.99 162.56) (xy 41.91 162.56)) (stroke (width .254) (type default)))
(label "GND" (at 41.91 162.56 0) (effects (font (size 1 1)) (justify right bottom)))
(wire (pts (xy 54.61 162.56) (xy 59.69 162.56)) (stroke (width .254) (type default)))
(label "PRACT_D" (at 59.69 162.56 0) (effects (font (size 1 1)) (justify left bottom)))
(symbol (lib_id "Connector:TestPoint") (at 55.88 91.44 0) (unit 1) (in_bom no) (on_board yes) (dnp no)
(property "Reference" "TP5" (at 55.88 84.44 0) (effects (font (size 1 1))  ))
(property "Value" "PRACT_A" (at 55.88 87.44 0) (effects (font (size 1 1))  ))
(property "Footprint" "Lab:TP5" (at 55.88 91.44 0) (effects (font (size 1 1))  (hide yes)))
(pin "1"))
(wire (pts (xy 55.88 91.44) (xy 55.88 96.52)) (stroke (width .254) (type default)))
(label "PRACT_A" (at 55.88 96.52 0) (effects (font (size 1 1)) (justify left bottom)))
(symbol (lib_id "Connector:TestPoint") (at 63.5 91.44 0) (unit 1) (in_bom no) (on_board yes) (dnp no)
(property "Reference" "TP6" (at 63.5 84.44 0) (effects (font (size 1 1))  ))
(property "Value" "PRACT_B" (at 63.5 87.44 0) (effects (font (size 1 1))  ))
(property "Footprint" "Lab:TP6" (at 63.5 91.44 0) (effects (font (size 1 1))  (hide yes)))
(pin "1"))
(wire (pts (xy 63.5 91.44) (xy 63.5 96.52)) (stroke (width .254) (type default)))
(label "PRACT_B" (at 63.5 96.52 0) (effects (font (size 1 1)) (justify left bottom)))
(symbol (lib_id "Connector:TestPoint") (at 71.12 91.44 0) (unit 1) (in_bom no) (on_board yes) (dnp no)
(property "Reference" "TP7" (at 71.12 84.44 0) (effects (font (size 1 1))  ))
(property "Value" "PRACT_C" (at 71.12 87.44 0) (effects (font (size 1 1))  ))
(property "Footprint" "Lab:TP7" (at 71.12 91.44 0) (effects (font (size 1 1))  (hide yes)))
(pin "1"))
(wire (pts (xy 71.12 91.44) (xy 71.12 96.52)) (stroke (width .254) (type default)))
(label "PRACT_C" (at 71.12 96.52 0) (effects (font (size 1 1)) (justify left bottom)))
(symbol (lib_id "Connector:TestPoint") (at 78.74000000000001 91.44 0) (unit 1) (in_bom no) (on_board yes) (dnp no)
(property "Reference" "TP8" (at 78.74000000000001 84.44 0) (effects (font (size 1 1))  ))
(property "Value" "PRACT_D" (at 78.74000000000001 87.44 0) (effects (font (size 1 1))  ))
(property "Footprint" "Lab:TP8" (at 78.74000000000001 91.44 0) (effects (font (size 1 1))  (hide yes)))
(pin "1"))
(wire (pts (xy 78.74 91.44) (xy 78.74 96.52)) (stroke (width .254) (type default)))
(label "PRACT_D" (at 78.74 96.52 0) (effects (font (size 1 1)) (justify left bottom)))
(symbol (lib_id "Connector:TestPoint") (at 86.36 91.44 0) (unit 1) (in_bom no) (on_board yes) (dnp no)
(property "Reference" "TP9" (at 86.36 84.44 0) (effects (font (size 1 1))  ))
(property "Value" "GND" (at 86.36 87.44 0) (effects (font (size 1 1))  ))
(property "Footprint" "Lab:TP9" (at 86.36 91.44 0) (effects (font (size 1 1))  (hide yes)))
(pin "1"))
(wire (pts (xy 86.36 91.44) (xy 86.36 96.52)) (stroke (width .254) (type default)))
(label "GND" (at 86.36 96.52 0) (effects (font (size 1 1)) (justify left bottom)))
(symbol (lib_id "power:PWR_FLAG") (at 243.84 40.64 0) (unit 1) (in_bom no) (on_board yes) (property "Reference" "#FLG01" (at 243.84 40.64 0) (effects (font (size 1 1)) (hide yes))) (property "Value" "PWR_FLAG" (at 243.84 36.64 0) (effects (font (size 1 1)))))
(label "VBUS" (at 243.84 40.64 0) (effects (font (size 1 1)) (justify left bottom)))
(symbol (lib_id "power:PWR_FLAG") (at 269.24 40.64 0) (unit 1) (in_bom no) (on_board yes) (property "Reference" "#FLG02" (at 269.24 40.64 0) (effects (font (size 1 1)) (hide yes))) (property "Value" "PWR_FLAG" (at 269.24 36.64 0) (effects (font (size 1 1)))))
(label "GND" (at 269.24 40.64 0) (effects (font (size 1 1)) (justify left bottom)))
(symbol (lib_id "power:PWR_FLAG") (at 294.64 40.64 0) (unit 1) (in_bom no) (on_board yes) (property "Reference" "#FLG03" (at 294.64 40.64 0) (effects (font (size 1 1)) (hide yes))) (property "Value" "PWR_FLAG" (at 294.64 36.64 0) (effects (font (size 1 1)))))
(label "+3V3" (at 294.64 40.64 0) (effects (font (size 1 1)) (justify left bottom)))
(text "USB POWER / ESP32 ADC" (at 17.78 17.78 0) (effects (font (size 1.3 1.3)) (justify left)))
(text "PHOTODIODE / TRANSIMPEDANCE" (at 91.44 17.78 0) (effects (font (size 1.3 1.3)) (justify left)))
(text "ADC RANGE DIVIDER" (at 198.12 30.48 0) (effects (font (size 1.3 1.3)) (justify left)))
(text "BUFFERED MIDRAIL / DECOUPLING" (at 88.9 96.52 0) (effects (font (size 1.3 1.3)) (justify left)))
(text "MEASUREMENT POINTS" (at 88.9 139.7 0) (effects (font (size 1.3 1.3)) (justify left)))
(text "OPTIONAL SMD PRACTICE" (at 17.78 80 0) (effects (font (size 1.3 1.3)) (justify left)))
(text "VREF = 3.3V / 2.  VOUT = VREF + IPH * RF1 (before clipping).  BPW34 cathode = SUM, anode = GND.\nRF1 is a soldered axial resistor. Power OFF before modifying feedback.\nFeedback pole: f = 1/(2*pi*RF1*CF1). Measure settling and clipping.\nVADC = VOUT * R4/(R3+R4); GPIO0, ADC1, 12dB attenuation. Calibrate ADC and dark output.\nMCP6002 DIP8: A = TIA, B = VREF buffer. USB only; no external supply connected." (at 17.78 180.34 0) (effects (font (size 1.05 1.05)) (justify left))) (embedded_fonts no))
